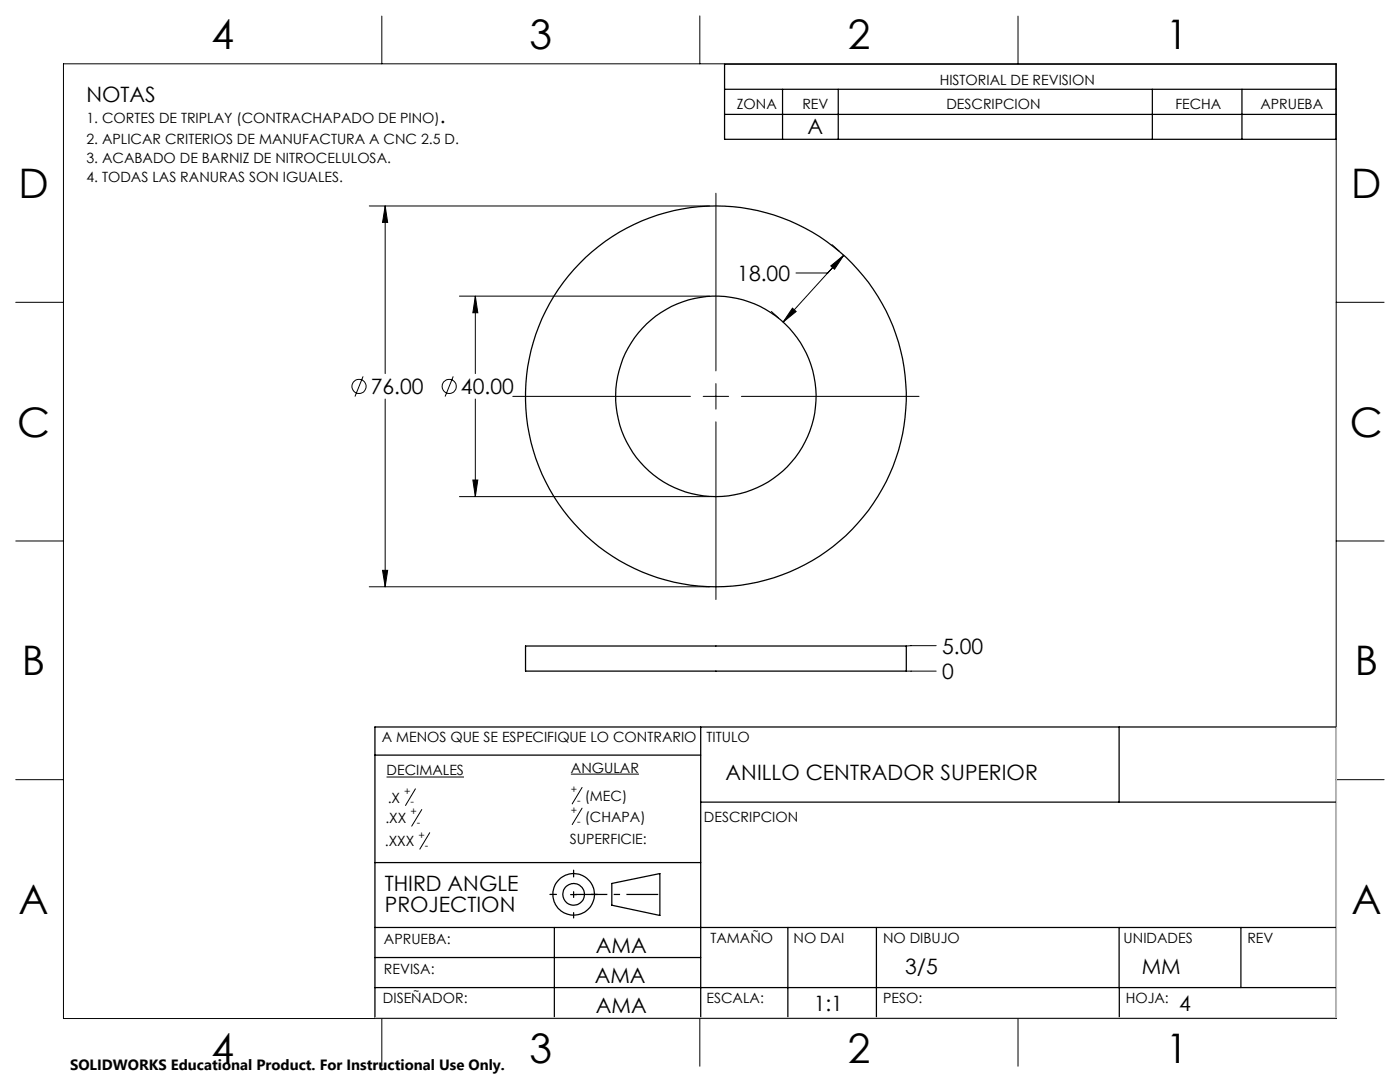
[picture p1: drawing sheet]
<svg xmlns="http://www.w3.org/2000/svg" width="279mm" height="216mm" viewBox="0 0 279 216" stroke-linecap="round" stroke-linejoin="round" font-family="sans-serif">
<g fill="none" stroke="#000" stroke-width=".25">
<path d="M144.6 17.8h122M144.6 12.8h122v15h-122zM156.2 17.8v10M167.3 17.8v10M230 17.8v10M247.9 17.8v10M144.6 22.8h122M104.9 128.9h76v5h-76zM74.8 150.7h65M139.8 145.1v58M223.3 145.1v15M266.7 145.1h-191.9v58"/>
<path d="M74.8 172.1h65M109.7 178.5h1.4M113.9 178.5h1.2M114.5 173.6v1.4M114.5 177.9v1.2M118 178.5h1.2M122.1 176.3l9.6-2v8.4l-9.6-2.1zM139.8 160.1h126.9M74.8 197.1h191.9M74.8 185.1h191.9M74.8 191.1h65M110.6 185.1v18"/>
<path d="M114.5 182.1v1.1M157.2 185.1v18M174.9 185.1v18M223.3 185.1v12M223.4 197.1v6M247.6 185.1v12"/>
<circle cx="142.9" cy="79.1" r="38"/>
<circle cx="142.9" cy="79.1" r="20"/>
<circle cx="114.5" cy="178.5" r="2.17"/>
<circle cx="114.5" cy="178.5" r="4.1"/>
</g>
<g fill="none" stroke="#000" stroke-width=".2">
<path d="M12.7 12.7h254v190.5h-254zM76.2 3.2v9.5M139.7 3.2v9.5M203.2 3.2v9.5M142.9 38.6v35.4M73.7 41.1h67.9M76.9 41.1l.5 3.3h-1.1zM76.9 41.1v33.4M91.7 59.1h49.9M94.9 59.1l.5 3.3h-1zM94.9 59.1v15.4M165.8 53.1l2.6-2.2-1.9 2.8z"/>
<path d="M166.1 48.8l1.4 1.3M168.4 50.9l-3.2 3.6h-6.3M168.4 50.9l-12.1 13.4M3.1 60.3h9.6M72.5 75.1l-1.7 4M76.9 79.6v37.5M90.5 75.1l-1.7 4M94.9 79.6v19.5M102.3 79.1h35.5M140.3 79.1h5.1M142.9 76.6v5M148 79.1h35.4"/>
<path d="M154 62.2l1.4 1.2M158.2 61.5l.7 .7-2.6 2.1zM266.7 60.3h9.5M91.7 99.1h49.9M94.4 95.8h1l-.5 3.3zM142.9 84.2v35.4M3.1 107.9h9.6M73.7 117.1h67.9M76.3 113.8h1.1l-.5 3.3zM266.7 107.9h9.5M180.9 133.9h5.9M186.8 128.8l-5.9 .1"/>
<path d="M3.1 155.6h9.6M77.1 155h15.5M82.9 157.4l-2 3.3M113.9 154.5h13.6M116.2 157.1l-2 3.3M266.7 155.6h9.5M84.2 161.5l-2 3.4M85.8 166.2l-2 3.2M116.2 161.3l-2 3.2M76.2 203.2v9.6M139.7 203.2v9.6M203.2 203.2v9.6"/>
<circle cx="71.6" cy="77.1" r="1.42"/>
<circle cx="89.6" cy="77.1" r="1.41"/>
</g>
<path d="M114.5 178.5h17.2" fill="none" stroke="#000" stroke-width=".25" stroke-dasharray="6.3 1.3 1.3 1.3" stroke-dashoffset="-.4" stroke-linecap="butt"/>
<path d="M266.7 145.1v58h-191.9" fill="none" stroke="#c0c0c0" stroke-width=".2"/>
<path d="M76.9 41.1l.5 3.3h-1.1zM76.3 113.8h1.1l-.5 3.3zM94.9 59.1l.5 3.3h-1zM94.4 95.8h1l-.5 3.3zM165.8 53.1l2.6-2.2-1.9 2.8zM158.2 61.5l.7 .7-2.6 2.1z" fill="#000"/>
<g font-size="8.1">
<text x="42.2" y="9.7">4</text>
<text x="105.7" y="9.7">3</text>
<text x="169.2" y="9.7">2</text>
<text x="232.7" y="9.7">1</text>
<text x="3.7" y="39.5">D</text>
<text x="269.7" y="39.5">D</text>
<text x="3.4" y="87.1">C</text>
<text x="269.4" y="87.1">C</text>
<text x="4.4" y="134.7">B</text>
<text x="270.4" y="134.7">B</text>
<text x="3.7" y="182.4">A</text>
<text x="269.7" y="182.4">A</text>
<text x="42.2" y="212.2">4</text>
<text x="105.7" y="212.2">3</text>
<text x="169.2" y="212.2">2</text>
<text x="232.7" y="212.2">1</text>
</g>
<g font-size="4.2">
<text x="17.2" y="20.4">NOTAS</text>
<text x="87.8" y="24.6">.</text>
<text x="161.2" y="26.7">A</text>
<text x="147.1" y="56">18.00</text>
<text x="74" y="78.6">76.00</text>
<text x="92" y="78.6">40.00</text>
<text x="188" y="130.4">5.00</text>
<text x="188" y="135.5">0</text>
<text x="144.8" y="155.7">ANILLO CENTRADOR SUPERIOR</text>
<text x="76.8" y="177.9">THIRD ANGLE</text>
<text x="76.8" y="182">PROJECTION</text>
<text x="118.9" y="190.1">AMA</text>
<text x="118.7" y="196.2">AMA</text>
<text x="180.6" y="194.3">3/5</text>
<text x="227.9" y="194.3">MM</text>
<text x="118.9" y="202.1">AMA</text>
<text x="162.4" y="201.8">1:1</text>
<text x="235.3" y="201.8">4</text>
</g>
<text font-size="3" x="14" y="213.5">SOLIDWORKS Educational Product. For Instructional Use Only.</text>
<g font-size="2.8">
<text x="187.5" y="16.9">HISTORIAL DE REVISION</text>
<text x="147" y="21.8">ZONA</text>
<text x="160.1" y="21.8">REV</text>
<text x="188.9" y="21.8">DESCRIPCION</text>
<text x="234.6" y="21.8">FECHA</text>
<text x="251.5" y="21.8">APRUEBA</text>
<text x="17.2" y="24.6">1. CORTES DE TRIPLAY (CONTRACHAPADO DE PINO)</text>
<text x="17.2" y="28.7">2. APLICAR CRITERIOS DE MANUFACTURA A CNC 2.5 D.</text>
<text x="17.2" y="32.5">3. ACABADO DE BARNIZ DE NITROCELULOSA.</text>
<text x="17.2" y="36.3">4. TODAS LAS RANURAS SON IGUALES.</text>
<text x="76.2" y="148.2">A MENOS QUE SE ESPECIFIQUE LO CONTRARIO</text>
<text x="141" y="148.2">TITULO</text>
<text x="77.1" y="154.7">DECIMALES</text>
<text x="113.9" y="154.2">ANGULAR</text>
<text x="77.4" y="160.2">.X</text>
<text x="116.7" y="159.9">(MEC)</text>
<text x="76.9" y="164.3">.XX</text>
<text x="116.7" y="164">(CHAPA)</text>
<text x="140.5" y="164.1">DESCRIPCION</text>
<text x="76.8" y="168.9">.XXX</text>
<text x="113.7" y="168.3">SUPERFICIE:</text>
<text x="76.6" y="188.4">APRUEBA:</text>
<text x="141.8" y="188.2">TAMAÑO</text>
<text x="158.4" y="188.2">NO DAI</text>
<text x="176.2" y="188.2">NO DIBUJO</text>
<text x="224.3" y="188.2">UNIDADES</text>
<text x="248.9" y="188.2">REV</text>
<text x="76.6" y="194.3">REVISA:</text>
<text x="76.4" y="200.1">DISEÑADOR:</text>
<text x="141" y="200.1">ESCALA:</text>
<text x="176.2" y="200.1">PESO:</text>
<text x="224.7" y="200.1">HOJA:</text>
</g>
<g font-size="2.1">
<text x="80.7" y="158.6">+</text>
<text x="81.9" y="160.7">-</text>
<text x="113.9" y="158.3">+</text>
<text x="115.2" y="160.4">-</text>
<text x="81.9" y="162.7">+</text>
<text x="83.2" y="164.8">-</text>
<text x="83.5" y="167.3">+</text>
<text x="113.9" y="162.4">+</text>
<text x="115.2" y="164.5">-</text>
<text x="84.8" y="169.4">-</text>
</g>
</svg>
